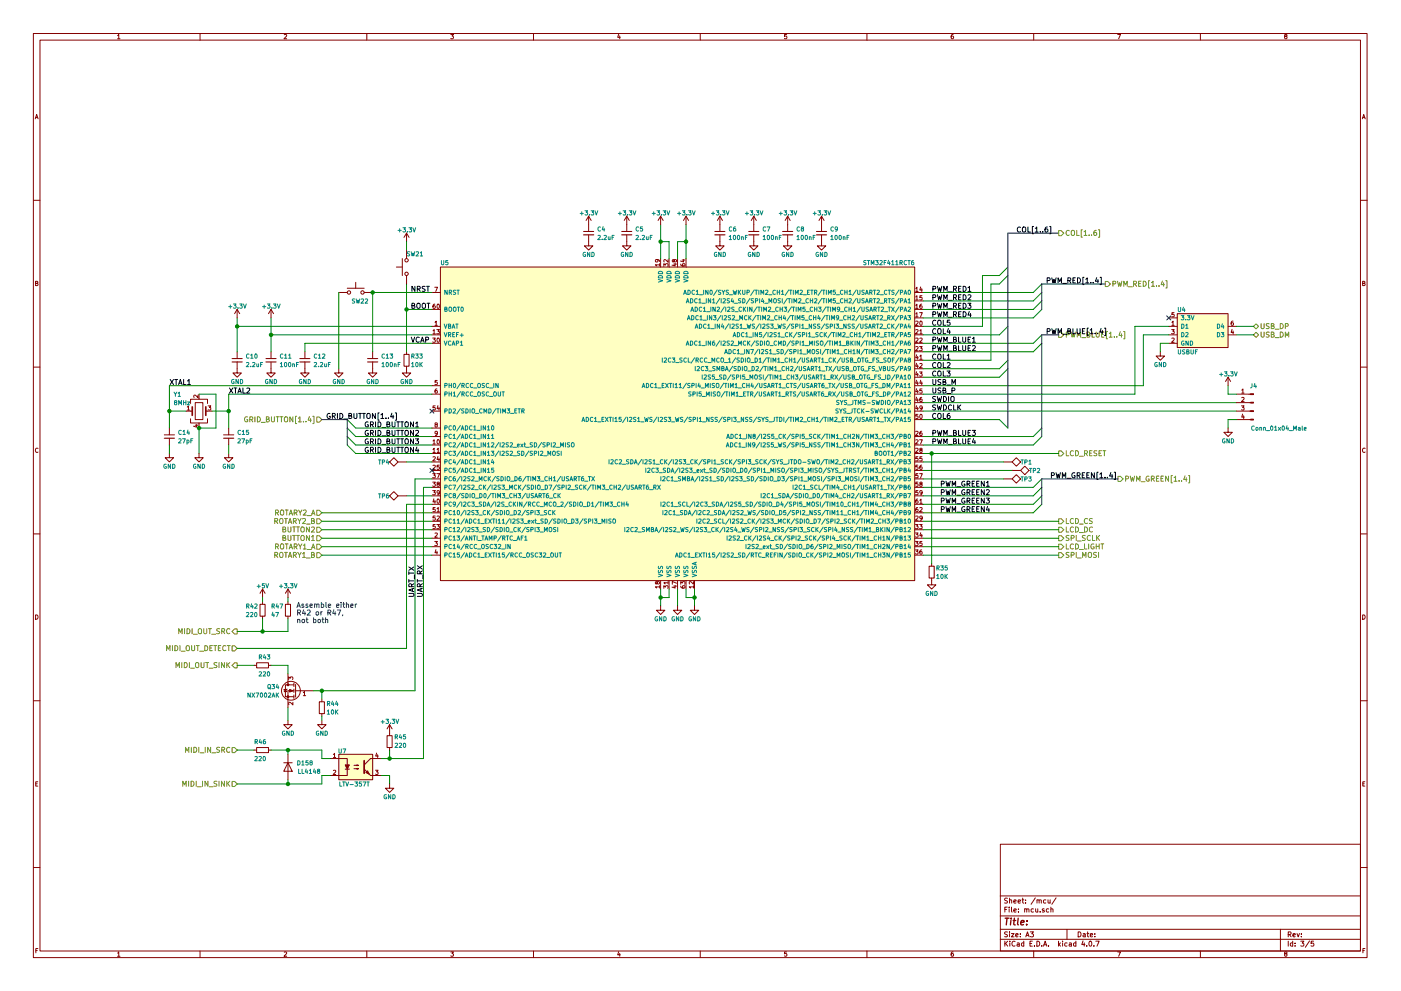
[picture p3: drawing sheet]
EESchema Schematic File Version 2
LIBS:power
LIBS:device
LIBS:switches
LIBS:relays
LIBS:motors
LIBS:transistors
LIBS:conn
LIBS:linear
LIBS:regul
LIBS:74xx
LIBS:cmos4000
LIBS:adc-dac
LIBS:memory
LIBS:xilinx
LIBS:microcontrollers
LIBS:diode
LIBS:dsp
LIBS:microchip
LIBS:analog_switches
LIBS:motorola
LIBS:texas
LIBS:intel
LIBS:audio
LIBS:interface
LIBS:digital-audio
LIBS:philips
LIBS:display
LIBS:cypress
LIBS:siliconi
LIBS:opto
LIBS:atmel
LIBS:contrib
LIBS:valves
LIBS:stm32
LIBS:ESD_Protection
LIBS:project_library
LIBS:midi_grid-cache
EELAYER 25 0
EELAYER END
$Descr A3 16535 11693
encoding utf-8
Sheet 3 5
Title ""
Date ""
Rev ""
Comp ""
Comment1 ""
Comment2 ""
Comment3 ""
Comment4 ""
$EndDescr
$Comp
L STM32F411RETx U5
U 1 1
P 8000 5050
F 0 "U5" H 5200 6975 50  0000 L BNN
F 1 "STM32F411RCT6" H 10800 6975 50  0000 R BNN
F 2 "Housings_QFP:LQFP-64_10x10mm_Pitch0.5mm" H 10800 6925 50  0001 R TNN
F 3 "" H 8000 5050 50  0001 C CNN
	1    8000 5050
	1    0    0    -1  
$EndComp
Text Label 11000 3450 0    60   ~ 0
PWM_RED1
Text Label 11000 3550 0    60   ~ 0
PWM_RED2
Text Label 11000 3650 0    60   ~ 0
PWM_RED3
Text Label 11000 3750 0    60   ~ 0
PWM_RED4
Entry Wire Line
	12200 3450 12300 3350
Entry Wire Line
	12200 3550 12300 3450
Entry Wire Line
	12200 3650 12300 3550
Entry Wire Line
	12200 3750 12300 3650
Text HLabel 13050 3350 2    60   Output ~ 0
PWM_RED[1..4]
Text Label 11100 5750 0    60   ~ 0
PWM_GREEN1
Text Label 11100 5850 0    60   ~ 0
PWM_GREEN2
Text Label 11100 5950 0    60   ~ 0
PWM_GREEN3
Text Label 11100 6050 0    60   ~ 0
PWM_GREEN4
Entry Wire Line
	12200 4050 12300 3950
Entry Wire Line
	12200 4150 12300 4050
Entry Wire Line
	12200 5150 12300 5050
Entry Wire Line
	12200 5250 12300 5150
Text HLabel 13200 5650 2    60   Output ~ 0
PWM_GREEN[1..4]
Text Label 11000 4050 0    60   ~ 0
PWM_BLUE1
Text Label 11000 4150 0    60   ~ 0
PWM_BLUE2
Text Label 11000 5150 0    60   ~ 0
PWM_BLUE3
Text Label 11000 5250 0    60   ~ 0
PWM_BLUE4
Entry Wire Line
	12200 5750 12300 5650
Entry Wire Line
	12200 5850 12300 5750
Entry Wire Line
	12200 5950 12300 5850
Entry Wire Line
	12200 6050 12300 5950
Text HLabel 12500 3950 2    60   Output ~ 0
PWM_BLUE[1..4]
Wire Wire Line
	10900 3450 12200 3450
Wire Wire Line
	10900 3550 12200 3550
Wire Wire Line
	10900 3650 12200 3650
Wire Wire Line
	10900 3750 12200 3750
Wire Bus Line
	12300 3350 13050 3350
Wire Bus Line
	12300 3350 12300 3650
Wire Wire Line
	10900 4050 12200 4050
Wire Wire Line
	10900 4150 12200 4150
Wire Bus Line
	12300 3950 12500 3950
Wire Bus Line
	12300 3950 12300 5150
Wire Wire Line
	10900 5150 12200 5150
Wire Wire Line
	10900 5250 12200 5250
Wire Wire Line
	10900 5750 12200 5750
Wire Wire Line
	10900 5850 12200 5850
Wire Wire Line
	10900 5950 12200 5950
Wire Wire Line
	10900 6050 12200 6050
Wire Bus Line
	12300 5650 13200 5650
Wire Bus Line
	12300 5650 12300 5950
Wire Wire Line
	7800 6950 7800 7150
Wire Wire Line
	7800 7050 7900 7050
Wire Wire Line
	7900 7050 7900 6950
Connection ~ 7800 7050
Wire Wire Line
	8000 6950 8000 7150
Wire Wire Line
	8100 6950 8100 7050
Wire Wire Line
	8200 6950 8200 7150
Wire Wire Line
	8100 7050 8200 7050
Connection ~ 8200 7050
$Comp
L GND #PWR082
U 1 1
P 8000 7150
F 0 "#PWR082" H 8000 6900 50  0001 C CNN
F 1 "GND" H 8000 7000 50  0000 C CNN
F 2 "" H 8000 7150 50  0001 C CNN
F 3 "" H 8000 7150 50  0001 C CNN
	1    8000 7150
	1    0    0    -1  
$EndComp
$Comp
L GND #PWR083
U 1 1
P 8200 7150
F 0 "#PWR083" H 8200 6900 50  0001 C CNN
F 1 "GND" H 8200 7000 50  0000 C CNN
F 2 "" H 8200 7150 50  0001 C CNN
F 3 "" H 8200 7150 50  0001 C CNN
	1    8200 7150
	1    0    0    -1  
$EndComp
$Comp
L GND #PWR084
U 1 1
P 7800 7150
F 0 "#PWR084" H 7800 6900 50  0001 C CNN
F 1 "GND" H 7800 7000 50  0000 C CNN
F 2 "" H 7800 7150 50  0001 C CNN
F 3 "" H 7800 7150 50  0001 C CNN
	1    7800 7150
	1    0    0    -1  
$EndComp
Wire Wire Line
	8100 2650 8100 3050
Wire Wire Line
	8100 2850 8000 2850
Wire Wire Line
	8000 2850 8000 3050
Connection ~ 8100 2850
Wire Wire Line
	7800 2650 7800 3050
Wire Wire Line
	7900 3050 7900 2850
Wire Wire Line
	7900 2850 7800 2850
Connection ~ 7800 2850
$Comp
L +3.3V #PWR085
U 1 1
P 7800 2650
F 0 "#PWR085" H 7800 2500 50  0001 C CNN
F 1 "+3.3V" H 7800 2790 50  0000 C CNN
F 2 "" H 7800 2650 50  0001 C CNN
F 3 "" H 7800 2650 50  0001 C CNN
	1    7800 2650
	1    0    0    -1  
$EndComp
$Comp
L +3.3V #PWR086
U 1 1
P 8100 2650
F 0 "#PWR086" H 8100 2500 50  0001 C CNN
F 1 "+3.3V" H 8100 2790 50  0000 C CNN
F 2 "" H 8100 2650 50  0001 C CNN
F 3 "" H 8100 2650 50  0001 C CNN
	1    8100 2650
	1    0    0    -1  
$EndComp
Wire Wire Line
	10900 4750 14600 4750
Wire Wire Line
	10900 4850 14600 4850
Text Label 11000 4750 0    60   ~ 0
SWDIO
Text Label 11000 4850 0    60   ~ 0
SWDCLK
$Comp
L Conn_01x04_Male J4
U 1 1
P 14800 4750
F 0 "J4" H 14800 4950 50  0000 C CNN
F 1 "Conn_01x04_Male" H 14500 4450 50  0000 C CNN
F 2 "Connectors_Molex:Molex_KK-6410-04_04x2.54mm_Straight" H 14800 4750 50  0001 C CNN
F 3 "" H 14800 4750 50  0001 C CNN
	1    14800 4750
	-1   0    0    -1  
$EndComp
$Comp
L +3.3V #PWR087
U 1 1
P 14500 4550
F 0 "#PWR087" H 14500 4400 50  0001 C CNN
F 1 "+3.3V" H 14500 4690 50  0000 C CNN
F 2 "" H 14500 4550 50  0001 C CNN
F 3 "" H 14500 4550 50  0001 C CNN
	1    14500 4550
	1    0    0    -1  
$EndComp
$Comp
L GND #PWR088
U 1 1
P 14500 5050
F 0 "#PWR088" H 14500 4800 50  0001 C CNN
F 1 "GND" H 14500 4900 50  0000 C CNN
F 2 "" H 14500 5050 50  0001 C CNN
F 3 "" H 14500 5050 50  0001 C CNN
	1    14500 5050
	1    0    0    -1  
$EndComp
Wire Wire Line
	14600 4950 14500 4950
Wire Wire Line
	14500 4950 14500 5050
Wire Wire Line
	14600 4650 14500 4650
Wire Wire Line
	14500 4650 14500 4550
Text Label 4300 5050 0    60   ~ 0
GRID_BUTTON1
Text Label 4300 5150 0    60   ~ 0
GRID_BUTTON2
Text Label 4300 5250 0    60   ~ 0
GRID_BUTTON3
Text Label 4300 5350 0    60   ~ 0
GRID_BUTTON4
Entry Wire Line
	4200 5050 4100 4950
Entry Wire Line
	4200 5150 4100 5050
Entry Wire Line
	4200 5250 4100 5150
Entry Wire Line
	4200 5350 4100 5250
Text HLabel 3800 4950 0    60   Input ~ 0
GRID_BUTTON[1..4]
Wire Wire Line
	5100 5050 4200 5050
Wire Wire Line
	5100 5150 4200 5150
Wire Wire Line
	5100 5250 4200 5250
Wire Wire Line
	5100 5350 4200 5350
Wire Bus Line
	4100 4950 3800 4950
Wire Bus Line
	4100 4950 4100 5250
Wire Wire Line
	13400 4650 10900 4650
Wire Wire Line
	13500 4550 10900 4550
Wire Wire Line
	13500 3950 13500 4550
Wire Wire Line
	13400 3850 13400 4650
Text HLabel 14800 3850 2    60   BiDi ~ 0
USB_DP
Text HLabel 14800 3950 2    60   BiDi ~ 0
USB_DM
Text Label 11000 4250 0    60   ~ 0
COL1
Text Label 11000 4350 0    60   ~ 0
COL2
Text Label 11000 4450 0    60   ~ 0
COL3
Text Label 11000 3950 0    60   ~ 0
COL4
Text Label 11000 3850 0    60   ~ 0
COL5
Text Label 11000 4950 0    60   ~ 0
COL6
$Comp
L USBUF U4
U 1 1
P 14200 3850
F 0 "U4" H 13950 4050 50  0000 C CNN
F 1 "USBUF" H 13900 3550 50  0000 L CNN
F 2 "TO_SOT_Packages_SMD:SOT-363_SC-70-6" H 14200 3500 50  0001 C CNN
F 3 "" H 14200 3850 50  0001 C CNN
	1    14200 3850
	1    0    0    -1  
$EndComp
Wire Wire Line
	13500 3950 13800 3950
Wire Wire Line
	13800 3850 13400 3850
$Comp
L GND #PWR089
U 1 1
P 13700 4150
F 0 "#PWR089" H 13700 3900 50  0001 C CNN
F 1 "GND" H 13700 4000 50  0000 C CNN
F 2 "" H 13700 4150 50  0001 C CNN
F 3 "" H 13700 4150 50  0001 C CNN
	1    13700 4150
	1    0    0    -1  
$EndComp
Wire Wire Line
	13800 4050 13700 4050
Wire Wire Line
	13700 4050 13700 4150
Wire Wire Line
	14800 3850 14600 3850
Wire Wire Line
	14600 3950 14800 3950
Text HLabel 3800 6350 0    60   Input ~ 0
BUTTON1
Text HLabel 3800 6250 0    60   Input ~ 0
BUTTON2
Text HLabel 3800 6450 0    60   Input ~ 0
ROTARY1_A
Text HLabel 3800 6550 0    60   Input ~ 0
ROTARY1_B
Text HLabel 3800 6050 0    60   Input ~ 0
ROTARY2_A
Text HLabel 3800 6150 0    60   Input ~ 0
ROTARY2_B
Wire Wire Line
	3800 6250 5100 6250
Wire Wire Line
	3800 6350 5100 6350
Wire Wire Line
	5100 6050 3800 6050
Wire Wire Line
	3800 6150 5100 6150
Wire Wire Line
	5100 6450 3800 6450
Wire Wire Line
	3800 6550 5100 6550
$Comp
L C_Small C6
U 1 1
P 8500 2750
F 0 "C6" H 8600 2800 50  0000 L CNN
F 1 "100nF" H 8600 2700 50  0000 L CNN
F 2 "Capacitors_SMD:C_0603" H 8500 2750 50  0001 C CNN
F 3 "" H 8500 2750 50  0001 C CNN
	1    8500 2750
	1    0    0    -1  
$EndComp
$Comp
L GND #PWR090
U 1 1
P 8500 2850
F 0 "#PWR090" H 8500 2600 50  0001 C CNN
F 1 "GND" H 8500 2700 50  0000 C CNN
F 2 "" H 8500 2850 50  0001 C CNN
F 3 "" H 8500 2850 50  0001 C CNN
	1    8500 2850
	1    0    0    -1  
$EndComp
$Comp
L +3.3V #PWR091
U 1 1
P 8500 2650
F 0 "#PWR091" H 8500 2500 50  0001 C CNN
F 1 "+3.3V" H 8500 2790 50  0000 C CNN
F 2 "" H 8500 2650 50  0001 C CNN
F 3 "" H 8500 2650 50  0001 C CNN
	1    8500 2650
	1    0    0    -1  
$EndComp
$Comp
L C_Small C7
U 1 1
P 8900 2750
F 0 "C7" H 9000 2800 50  0000 L CNN
F 1 "100nF" H 9000 2700 50  0000 L CNN
F 2 "Capacitors_SMD:C_0603" H 8900 2750 50  0001 C CNN
F 3 "" H 8900 2750 50  0001 C CNN
	1    8900 2750
	1    0    0    -1  
$EndComp
$Comp
L GND #PWR092
U 1 1
P 8900 2850
F 0 "#PWR092" H 8900 2600 50  0001 C CNN
F 1 "GND" H 8900 2700 50  0000 C CNN
F 2 "" H 8900 2850 50  0001 C CNN
F 3 "" H 8900 2850 50  0001 C CNN
	1    8900 2850
	1    0    0    -1  
$EndComp
$Comp
L +3.3V #PWR093
U 1 1
P 8900 2650
F 0 "#PWR093" H 8900 2500 50  0001 C CNN
F 1 "+3.3V" H 8900 2790 50  0000 C CNN
F 2 "" H 8900 2650 50  0001 C CNN
F 3 "" H 8900 2650 50  0001 C CNN
	1    8900 2650
	1    0    0    -1  
$EndComp
$Comp
L C_Small C8
U 1 1
P 9300 2750
F 0 "C8" H 9400 2800 50  0000 L CNN
F 1 "100nF" H 9400 2700 50  0000 L CNN
F 2 "Capacitors_SMD:C_0603" H 9300 2750 50  0001 C CNN
F 3 "" H 9300 2750 50  0001 C CNN
	1    9300 2750
	1    0    0    -1  
$EndComp
$Comp
L GND #PWR094
U 1 1
P 9300 2850
F 0 "#PWR094" H 9300 2600 50  0001 C CNN
F 1 "GND" H 9300 2700 50  0000 C CNN
F 2 "" H 9300 2850 50  0001 C CNN
F 3 "" H 9300 2850 50  0001 C CNN
	1    9300 2850
	1    0    0    -1  
$EndComp
$Comp
L +3.3V #PWR095
U 1 1
P 9300 2650
F 0 "#PWR095" H 9300 2500 50  0001 C CNN
F 1 "+3.3V" H 9300 2790 50  0000 C CNN
F 2 "" H 9300 2650 50  0001 C CNN
F 3 "" H 9300 2650 50  0001 C CNN
	1    9300 2650
	1    0    0    -1  
$EndComp
$Comp
L C_Small C9
U 1 1
P 9700 2750
F 0 "C9" H 9800 2800 50  0000 L CNN
F 1 "100nF" H 9800 2700 50  0000 L CNN
F 2 "Capacitors_SMD:C_0603" H 9700 2750 50  0001 C CNN
F 3 "" H 9700 2750 50  0001 C CNN
	1    9700 2750
	1    0    0    -1  
$EndComp
$Comp
L GND #PWR096
U 1 1
P 9700 2850
F 0 "#PWR096" H 9700 2600 50  0001 C CNN
F 1 "GND" H 9700 2700 50  0000 C CNN
F 2 "" H 9700 2850 50  0001 C CNN
F 3 "" H 9700 2850 50  0001 C CNN
	1    9700 2850
	1    0    0    -1  
$EndComp
$Comp
L +3.3V #PWR097
U 1 1
P 9700 2650
F 0 "#PWR097" H 9700 2500 50  0001 C CNN
F 1 "+3.3V" H 9700 2790 50  0000 C CNN
F 2 "" H 9700 2650 50  0001 C CNN
F 3 "" H 9700 2650 50  0001 C CNN
	1    9700 2650
	1    0    0    -1  
$EndComp
Text HLabel 12500 6550 2    60   Output ~ 0
SPI_MOSI
Text HLabel 12500 6350 2    60   Output ~ 0
SPI_SCLK
Text HLabel 12500 6450 2    60   Output ~ 0
LCD_LIGHT
Text HLabel 12500 6250 2    60   Output ~ 0
LCD_DC
Text HLabel 12500 6150 2    60   Output ~ 0
LCD_CS
Text HLabel 12500 5350 2    60   Output ~ 0
LCD_RESET
Wire Wire Line
	10900 3950 11800 3950
Wire Wire Line
	10900 4250 11700 4250
Wire Wire Line
	10900 4350 11800 4350
Wire Wire Line
	10900 4450 11800 4450
Entry Wire Line
	11800 3950 11900 3850
Wire Wire Line
	11600 3850 11600 3250
Wire Wire Line
	11600 3250 11800 3250
Wire Wire Line
	10900 3850 11600 3850
Entry Wire Line
	11800 3250 11900 3150
Wire Wire Line
	11700 4250 11700 3350
Wire Wire Line
	11700 3350 11800 3350
Entry Wire Line
	11800 3350 11900 3250
Entry Wire Line
	11800 4350 11900 4250
Entry Wire Line
	11800 4450 11900 4350
Wire Bus Line
	11900 2750 11900 5050
Wire Bus Line
	11900 2750 12500 2750
Entry Wire Line
	11800 4950 11900 5050
Wire Wire Line
	10900 4950 11800 4950
Text HLabel 12500 2750 2    60   Output ~ 0
COL[1..6]
Wire Wire Line
	12500 6150 10900 6150
Wire Wire Line
	10900 6250 12500 6250
Wire Wire Line
	10900 6350 12500 6350
Wire Wire Line
	10900 6450 12500 6450
Wire Wire Line
	10900 6550 12500 6550
$Comp
L C_Small C12
U 1 1
P 3600 4250
F 0 "C12" H 3700 4300 50  0000 L CNN
F 1 "2.2uF" H 3700 4200 50  0000 L CNN
F 2 "Capacitors_SMD:C_0603" H 3600 4250 50  0001 C CNN
F 3 "" H 3600 4250 50  0001 C CNN
	1    3600 4250
	1    0    0    -1  
$EndComp
$Comp
L C_Small C10
U 1 1
P 2800 4250
F 0 "C10" H 2900 4300 50  0000 L CNN
F 1 "2.2uF" H 2900 4200 50  0000 L CNN
F 2 "Capacitors_SMD:C_0603" H 2800 4250 50  0001 C CNN
F 3 "" H 2800 4250 50  0001 C CNN
	1    2800 4250
	1    0    0    -1  
$EndComp
$Comp
L C_Small C11
U 1 1
P 3200 4250
F 0 "C11" H 3300 4300 50  0000 L CNN
F 1 "100nF" H 3300 4200 50  0000 L CNN
F 2 "Capacitors_SMD:C_0603" H 3200 4250 50  0001 C CNN
F 3 "" H 3200 4250 50  0001 C CNN
	1    3200 4250
	1    0    0    -1  
$EndComp
Wire Wire Line
	2000 4550 5100 4550
Wire Wire Line
	5100 4650 2700 4650
$Comp
L GND #PWR098
U 1 1
P 3600 4350
F 0 "#PWR098" H 3600 4100 50  0001 C CNN
F 1 "GND" H 3600 4200 50  0000 C CNN
F 2 "" H 3600 4350 50  0001 C CNN
F 3 "" H 3600 4350 50  0001 C CNN
	1    3600 4350
	1    0    0    -1  
$EndComp
$Comp
L GND #PWR099
U 1 1
P 3200 4350
F 0 "#PWR099" H 3200 4100 50  0001 C CNN
F 1 "GND" H 3200 4200 50  0000 C CNN
F 2 "" H 3200 4350 50  0001 C CNN
F 3 "" H 3200 4350 50  0001 C CNN
	1    3200 4350
	1    0    0    -1  
$EndComp
$Comp
L GND #PWR0100
U 1 1
P 2800 4350
F 0 "#PWR0100" H 2800 4100 50  0001 C CNN
F 1 "GND" H 2800 4200 50  0000 C CNN
F 2 "" H 2800 4350 50  0001 C CNN
F 3 "" H 2800 4350 50  0001 C CNN
	1    2800 4350
	1    0    0    -1  
$EndComp
Wire Wire Line
	5100 4050 3600 4050
Wire Wire Line
	3600 4050 3600 4150
Wire Wire Line
	5100 3950 3200 3950
Wire Wire Line
	3200 3750 3200 4150
Wire Wire Line
	5100 3850 2800 3850
Wire Wire Line
	2800 3750 2800 4150
$Comp
L +3.3V #PWR0101
U 1 1
P 3200 3750
F 0 "#PWR0101" H 3200 3600 50  0001 C CNN
F 1 "+3.3V" H 3200 3890 50  0000 C CNN
F 2 "" H 3200 3750 50  0001 C CNN
F 3 "" H 3200 3750 50  0001 C CNN
	1    3200 3750
	1    0    0    -1  
$EndComp
$Comp
L +3.3V #PWR0102
U 1 1
P 2800 3750
F 0 "#PWR0102" H 2800 3600 50  0001 C CNN
F 1 "+3.3V" H 2800 3890 50  0000 C CNN
F 2 "" H 2800 3750 50  0001 C CNN
F 3 "" H 2800 3750 50  0001 C CNN
	1    2800 3750
	1    0    0    -1  
$EndComp
Connection ~ 3200 3950
Connection ~ 2800 3850
$Comp
L R_Small R33
U 1 1
P 4800 4250
F 0 "R33" H 4850 4300 50  0000 L CNN
F 1 "10K" H 4850 4200 50  0000 L CNN
F 2 "Resistors_SMD:R_0603" H 4800 4250 50  0001 C CNN
F 3 "" H 4800 4250 50  0001 C CNN
	1    4800 4250
	1    0    0    -1  
$EndComp
$Comp
L GND #PWR0103
U 1 1
P 4800 4350
F 0 "#PWR0103" H 4800 4100 50  0001 C CNN
F 1 "GND" H 4800 4200 50  0000 C CNN
F 2 "" H 4800 4350 50  0001 C CNN
F 3 "" H 4800 4350 50  0001 C CNN
	1    4800 4350
	1    0    0    -1  
$EndComp
Wire Wire Line
	5100 3650 4800 3650
Wire Wire Line
	4800 3350 4800 4150
$Comp
L SW_Push SW21
U 1 1
P 4800 3150
F 0 "SW21" V 4950 2950 50  0000 L CNN
F 1 "SW_Push" H 4800 3090 50  0001 C CNN
F 2 "Buttons_Switches_SMD:SW_SPST_PTS645" H 4800 3350 50  0001 C CNN
F 3 "" H 4800 3350 50  0001 C CNN
	1    4800 3150
	0    -1   -1   0   
$EndComp
$Comp
L SW_Push SW22
U 1 1
P 4200 3450
F 0 "SW22" H 4150 3350 50  0000 L CNN
F 1 "SW_Push" H 4200 3390 50  0001 C CNN
F 2 "Buttons_Switches_SMD:SW_SPST_PTS645" H 4200 3650 50  0001 C CNN
F 3 "" H 4200 3650 50  0001 C CNN
	1    4200 3450
	1    0    0    -1  
$EndComp
$Comp
L GND #PWR0104
U 1 1
P 4000 4350
F 0 "#PWR0104" H 4000 4100 50  0001 C CNN
F 1 "GND" H 4000 4200 50  0000 C CNN
F 2 "" H 4000 4350 50  0001 C CNN
F 3 "" H 4000 4350 50  0001 C CNN
	1    4000 4350
	1    0    0    -1  
$EndComp
Connection ~ 4800 3650
Wire Wire Line
	4400 3450 5100 3450
$Comp
L +3.3V #PWR0105
U 1 1
P 4800 2850
F 0 "#PWR0105" H 4800 2700 50  0001 C CNN
F 1 "+3.3V" H 4800 2990 50  0000 C CNN
F 2 "" H 4800 2850 50  0001 C CNN
F 3 "" H 4800 2850 50  0001 C CNN
	1    4800 2850
	1    0    0    -1  
$EndComp
Wire Wire Line
	4800 2850 4800 2950
$Comp
L C_Small C14
U 1 1
P 2000 5150
F 0 "C14" H 2100 5200 50  0000 L CNN
F 1 "27pF" H 2100 5100 50  0000 L CNN
F 2 "Capacitors_SMD:C_0603" H 2000 5150 50  0001 C CNN
F 3 "" H 2000 5150 50  0001 C CNN
	1    2000 5150
	1    0    0    -1  
$EndComp
$Comp
L C_Small C15
U 1 1
P 2700 5150
F 0 "C15" H 2800 5200 50  0000 L CNN
F 1 "27pF" H 2800 5100 50  0000 L CNN
F 2 "Capacitors_SMD:C_0603" H 2700 5150 50  0001 C CNN
F 3 "" H 2700 5150 50  0001 C CNN
	1    2700 5150
	1    0    0    -1  
$EndComp
Wire Wire Line
	2000 4550 2000 5050
Wire Wire Line
	2200 4850 2000 4850
Connection ~ 2000 4850
Wire Wire Line
	2500 4850 2700 4850
Wire Wire Line
	2700 4650 2700 5050
Connection ~ 2700 4850
$Comp
L GND #PWR0106
U 1 1
P 2700 5350
F 0 "#PWR0106" H 2700 5100 50  0001 C CNN
F 1 "GND" H 2700 5200 50  0000 C CNN
F 2 "" H 2700 5350 50  0001 C CNN
F 3 "" H 2700 5350 50  0001 C CNN
	1    2700 5350
	1    0    0    -1  
$EndComp
$Comp
L GND #PWR0107
U 1 1
P 2000 5350
F 0 "#PWR0107" H 2000 5100 50  0001 C CNN
F 1 "GND" H 2000 5200 50  0000 C CNN
F 2 "" H 2000 5350 50  0001 C CNN
F 3 "" H 2000 5350 50  0001 C CNN
	1    2000 5350
	1    0    0    -1  
$EndComp
Wire Wire Line
	2700 5250 2700 5350
Wire Wire Line
	2000 5250 2000 5350
$Comp
L C_Small C13
U 1 1
P 4400 4250
F 0 "C13" H 4500 4300 50  0000 L CNN
F 1 "100nF" H 4500 4200 50  0000 L CNN
F 2 "Capacitors_SMD:C_0603" H 4400 4250 50  0001 C CNN
F 3 "" H 4400 4250 50  0001 C CNN
	1    4400 4250
	1    0    0    -1  
$EndComp
$Comp
L GND #PWR0108
U 1 1
P 4400 4350
F 0 "#PWR0108" H 4400 4100 50  0001 C CNN
F 1 "GND" H 4400 4200 50  0000 C CNN
F 2 "" H 4400 4350 50  0001 C CNN
F 3 "" H 4400 4350 50  0001 C CNN
	1    4400 4350
	1    0    0    -1  
$EndComp
Connection ~ 4400 3450
$Comp
L C_Small C4
U 1 1
P 6950 2750
F 0 "C4" H 7050 2800 50  0000 L CNN
F 1 "2.2uF" H 7050 2700 50  0000 L CNN
F 2 "Capacitors_SMD:C_0603" H 6950 2750 50  0001 C CNN
F 3 "" H 6950 2750 50  0001 C CNN
	1    6950 2750
	1    0    0    -1  
$EndComp
$Comp
L +3.3V #PWR0109
U 1 1
P 6950 2650
F 0 "#PWR0109" H 6950 2500 50  0001 C CNN
F 1 "+3.3V" H 6950 2790 50  0000 C CNN
F 2 "" H 6950 2650 50  0001 C CNN
F 3 "" H 6950 2650 50  0001 C CNN
	1    6950 2650
	1    0    0    -1  
$EndComp
$Comp
L GND #PWR0110
U 1 1
P 6950 2850
F 0 "#PWR0110" H 6950 2600 50  0001 C CNN
F 1 "GND" H 6950 2700 50  0000 C CNN
F 2 "" H 6950 2850 50  0001 C CNN
F 3 "" H 6950 2850 50  0001 C CNN
	1    6950 2850
	1    0    0    -1  
$EndComp
$Comp
L C_Small C5
U 1 1
P 7400 2750
F 0 "C5" H 7500 2800 50  0000 L CNN
F 1 "2.2uF" H 7500 2700 50  0000 L CNN
F 2 "Capacitors_SMD:C_0603" H 7400 2750 50  0001 C CNN
F 3 "" H 7400 2750 50  0001 C CNN
	1    7400 2750
	1    0    0    -1  
$EndComp
$Comp
L +3.3V #PWR0111
U 1 1
P 7400 2650
F 0 "#PWR0111" H 7400 2500 50  0001 C CNN
F 1 "+3.3V" H 7400 2790 50  0000 C CNN
F 2 "" H 7400 2650 50  0001 C CNN
F 3 "" H 7400 2650 50  0001 C CNN
	1    7400 2650
	1    0    0    -1  
$EndComp
$Comp
L GND #PWR0112
U 1 1
P 7400 2850
F 0 "#PWR0112" H 7400 2600 50  0001 C CNN
F 1 "GND" H 7400 2700 50  0000 C CNN
F 2 "" H 7400 2850 50  0001 C CNN
F 3 "" H 7400 2850 50  0001 C CNN
	1    7400 2850
	1    0    0    -1  
$EndComp
Wire Wire Line
	4000 3450 4000 4350
Wire Wire Line
	4400 4150 4400 3450
NoConn ~ 13800 3750
Text HLabel 2800 8850 0    60   Input ~ 0
MIDI_IN_SRC
Text HLabel 2800 9250 0    60   Input ~ 0
MIDI_IN_SINK
Text HLabel 2800 7450 0    60   Output ~ 0
MIDI_OUT_SRC
Text HLabel 2800 7850 0    60   Output ~ 0
MIDI_OUT_SINK
$Comp
L R_Small R42
U 1 1
P 3100 7200
F 0 "R42" H 2900 7250 50  0000 L CNN
F 1 "220" H 2900 7150 50  0000 L CNN
F 2 "Resistors_SMD:R_0603" H 3100 7200 50  0001 C CNN
F 3 "" H 3100 7200 50  0001 C CNN
	1    3100 7200
	1    0    0    -1  
$EndComp
$Comp
L R_Small R43
U 1 1
P 3100 7850
F 0 "R43" V 3000 7800 50  0000 L CNN
F 1 "220" V 3200 7800 50  0000 L CNN
F 2 "Resistors_SMD:R_0603" H 3100 7850 50  0001 C CNN
F 3 "" H 3100 7850 50  0001 C CNN
	1    3100 7850
	0    1    1    0   
$EndComp
$Comp
L 2N7002 Q34
U 1 1
P 3500 8150
F 0 "Q34" H 3700 8200 50  0000 L CNN
F 1 "NX7002AK" H 3700 8100 50  0000 L CNN
F 2 "TO_SOT_Packages_SMD:SOT-23" H 3700 8075 50  0001 L CIN
F 3 "" H 3500 8150 50  0001 L CNN
	1    3500 8150
	-1   0    0    -1  
$EndComp
$Comp
L R_Small R44
U 1 1
P 3800 8350
F 0 "R44" H 3600 8400 50  0000 L CNN
F 1 "10K" H 3600 8300 50  0000 L CNN
F 2 "Resistors_SMD:R_0603" H 3800 8350 50  0001 C CNN
F 3 "" H 3800 8350 50  0001 C CNN
	1    3800 8350
	-1   0    0    -1  
$EndComp
$Comp
L GND #PWR0113
U 1 1
P 3400 8500
F 0 "#PWR0113" H 3400 8250 50  0001 C CNN
F 1 "GND" H 3400 8350 50  0000 C CNN
F 2 "" H 3400 8500 50  0001 C CNN
F 3 "" H 3400 8500 50  0001 C CNN
	1    3400 8500
	-1   0    0    -1  
$EndComp
$Comp
L GND #PWR0114
U 1 1
P 3800 8500
F 0 "#PWR0114" H 3800 8250 50  0001 C CNN
F 1 "GND" H 3800 8350 50  0000 C CNN
F 2 "" H 3800 8500 50  0001 C CNN
F 3 "" H 3800 8500 50  0001 C CNN
	1    3800 8500
	-1   0    0    -1  
$EndComp
Wire Wire Line
	3700 8150 4900 8150
Wire Wire Line
	3800 8150 3800 8250
Wire Wire Line
	3800 8450 3800 8500
Wire Wire Line
	3400 8350 3400 8500
Connection ~ 3800 8150
Wire Wire Line
	3200 7850 3400 7850
Wire Wire Line
	3400 7850 3400 7950
Wire Wire Line
	2800 7450 3400 7450
Wire Wire Line
	2800 7850 3000 7850
$Comp
L +5V #PWR0115
U 1 1
P 3100 7050
F 0 "#PWR0115" H 3100 6900 50  0001 C CNN
F 1 "+5V" H 3100 7190 50  0000 C CNN
F 2 "" H 3100 7050 50  0001 C CNN
F 3 "" H 3100 7050 50  0001 C CNN
	1    3100 7050
	1    0    0    -1  
$EndComp
$Comp
L LL4148 D158
U 1 1
P 3400 9050
F 0 "D158" V 3350 9250 50  0000 C CNN
F 1 "LL4148" V 3450 9300 50  0000 C CNN
F 2 "Diodes_SMD:D_MiniMELF" H 3400 8875 50  0001 C CNN
F 3 "" H 3400 9050 50  0001 C CNN
	1    3400 9050
	0    1    1    0   
$EndComp
$Comp
L LTV-357T U7
U 1 1
P 4200 9050
F 0 "U7" H 3990 9240 50  0000 L CNN
F 1 "LTV-357T" H 4000 8850 50  0000 L CNN
F 2 "ProjectLib:DIP4-smd" H 4000 8850 50  0001 L CIN
F 3 "" H 4200 9050 50  0001 L CNN
	1    4200 9050
	1    0    0    -1  
$EndComp
$Comp
L R_Small R46
U 1 1
P 3100 8850
F 0 "R46" V 3000 8750 50  0000 L CNN
F 1 "220" V 3200 8750 50  0000 L CNN
F 2 "Resistors_SMD:R_0603" H 3100 8850 50  0001 C CNN
F 3 "" H 3100 8850 50  0001 C CNN
	1    3100 8850
	0    1    1    0   
$EndComp
Wire Wire Line
	3200 8850 3800 8850
Wire Wire Line
	3400 8850 3400 8900
Wire Wire Line
	3900 8950 3800 8950
Wire Wire Line
	3800 8950 3800 8850
Connection ~ 3400 8850
Wire Wire Line
	3900 9150 3800 9150
Wire Wire Line
	3800 9150 3800 9250
Wire Wire Line
	3800 9250 2800 9250
Wire Wire Line
	3400 9200 3400 9250
Connection ~ 3400 9250
Wire Wire Line
	4500 8950 5000 8950
Wire Wire Line
	4600 8950 4600 8850
Wire Wire Line
	4500 9150 4600 9150
Wire Wire Line
	4600 9150 4600 9250
$Comp
L GND #PWR0116
U 1 1
P 4600 9250
F 0 "#PWR0116" H 4600 9000 50  0001 C CNN
F 1 "GND" H 4600 9100 50  0000 C CNN
F 2 "" H 4600 9250 50  0001 C CNN
F 3 "" H 4600 9250 50  0001 C CNN
	1    4600 9250
	-1   0    0    -1  
$EndComp
$Comp
L R_Small R45
U 1 1
P 4600 8750
F 0 "R45" H 4400 8700 50  0000 L CNN
F 1 "220" H 4400 8800 50  0000 L CNN
F 2 "Resistors_SMD:R_0603" H 4600 8750 50  0001 C CNN
F 3 "" H 4600 8750 50  0001 C CNN
	1    4600 8750
	-1   0    0    1   
$EndComp
$Comp
L +3.3V #PWR0117
U 1 1
P 4600 8650
F 0 "#PWR0117" H 4600 8500 50  0001 C CNN
F 1 "+3.3V" H 4600 8790 50  0000 C CNN
F 2 "" H 4600 8650 50  0001 C CNN
F 3 "" H 4600 8650 50  0001 C CNN
	1    4600 8650
	1    0    0    -1  
$EndComp
Connection ~ 4600 8950
Wire Wire Line
	3000 8850 2800 8850
Wire Wire Line
	5000 8950 5000 5750
Wire Wire Line
	4900 8150 4900 5650
Wire Wire Line
	5000 5750 5100 5750
Wire Wire Line
	4900 5650 5100 5650
Wire Wire Line
	3100 7050 3100 7100
Wire Wire Line
	3100 7300 3100 7450
$Comp
L R_Small R47
U 1 1
P 3400 7200
F 0 "R47" H 3200 7250 50  0000 L CNN
F 1 "47" H 3200 7150 50  0000 L CNN
F 2 "Resistors_SMD:R_0603" H 3400 7200 50  0001 C CNN
F 3 "" H 3400 7200 50  0001 C CNN
	1    3400 7200
	1    0    0    -1  
$EndComp
Wire Wire Line
	3400 7050 3400 7100
Wire Wire Line
	3400 7450 3400 7300
Connection ~ 3100 7450
$Comp
L +3.3V #PWR0118
U 1 1
P 3400 7050
F 0 "#PWR0118" H 3400 6900 50  0001 C CNN
F 1 "+3.3V" H 3400 7190 50  0000 C CNN
F 2 "" H 3400 7050 50  0001 C CNN
F 3 "" H 3400 7050 50  0001 C CNN
	1    3400 7050
	1    0    0    -1  
$EndComp
Text Notes 3500 7350 0    60   ~ 0
Assemble either\nR42 or R47,\nnot both
Text Label 12000 2750 0    60   ~ 0
COL[1..6]
Text Label 12350 3350 0    60   ~ 0
PWM_RED[1..4]
Text Label 12400 5650 0    60   ~ 0
PWM_GREEN[1..4]
Text Label 12350 3950 0    60   ~ 0
PWM_BLUE[1..4]
Text Label 3850 4950 0    60   ~ 0
GRID_BUTTON[1..4]
Text HLabel 2800 7650 0    60   Input ~ 0
MIDI_OUT_DETECT
Wire Wire Line
	2800 7650 4800 7650
Wire Wire Line
	4800 7650 4800 5950
Wire Wire Line
	4800 5950 5100 5950
Text Label 11000 4550 0    60   ~ 0
USB_M
Text Label 11000 4650 0    60   ~ 0
USB_P
Text Label 4850 3450 0    60   ~ 0
NRST
Text Label 4850 3650 0    60   ~ 0
BOOT
Text Label 4850 4050 0    60   ~ 0
VCAP
Text Label 2000 4550 0    60   ~ 0
XTAL1
Text Label 2700 4650 0    60   ~ 0
XTAL2
Text Label 4900 7050 1    60   ~ 0
UART_TX
Text Label 5000 7050 1    60   ~ 0
UART_RX
$Comp
L TEST TP1
U 1 1
P 11850 5450
F 0 "TP1" V 11850 5650 50  0000 L CNN
F 1 "TEST" V 11800 5900 50  0001 L CNN
F 2 "Connectors_TestPoints:Test_Point_Pad_d3.0mm" H 11850 5450 50  0001 C CNN
F 3 "" H 11850 5450 50  0001 C CNN
	1    11850 5450
	0    1    1    0   
$EndComp
$Comp
L TEST TP2
U 1 1
P 11950 5550
F 0 "TP2" V 11950 5750 50  0000 L CNN
F 1 "TEST" V 11900 6000 50  0001 L CNN
F 2 "Connectors_TestPoints:Test_Point_Pad_d3.0mm" H 11950 5550 50  0001 C CNN
F 3 "" H 11950 5550 50  0001 C CNN
	1    11950 5550
	0    1    1    0   
$EndComp
$Comp
L TEST TP3
U 1 1
P 11850 5650
F 0 "TP3" V 11850 5850 50  0000 L CNN
F 1 "TEST" V 11800 6100 50  0001 L CNN
F 2 "Connectors_TestPoints:Test_Point_Pad_d3.0mm" H 11850 5650 50  0001 C CNN
F 3 "" H 11850 5650 50  0001 C CNN
	1    11850 5650
	0    1    1    0   
$EndComp
Wire Wire Line
	11850 5450 10900 5450
Wire Wire Line
	11950 5550 10900 5550
Wire Wire Line
	11850 5650 10900 5650
$Comp
L TEST TP4
U 1 1
P 4800 5450
F 0 "TP4" V 4800 5650 50  0000 L CNN
F 1 "TEST" V 4750 5900 50  0001 L CNN
F 2 "Connectors_TestPoints:Test_Point_Pad_d3.0mm" H 4800 5450 50  0001 C CNN
F 3 "" H 4800 5450 50  0001 C CNN
	1    4800 5450
	0    -1   1    0   
$EndComp
Wire Wire Line
	5100 5450 4800 5450
NoConn ~ 5100 4850
$Comp
L Crystal_GND24 Y1
U 1 1
P 2350 4850
F 0 "Y1" H 2050 5050 50  0000 L CNN
F 1 "8MHz" H 2050 4950 50  0000 L CNN
F 2 "Oscillators:Oscillator_SMD_EuroQuartz_XO53-4pin_5.0x3.2mm_HandSoldering" H 2350 4850 50  0001 C CNN
F 3 "" H 2350 4850 50  0001 C CNN
	1    2350 4850
	1    0    0    -1  
$EndComp
Wire Wire Line
	2350 4650 2550 4650
Wire Wire Line
	2550 4650 2550 5050
Wire Wire Line
	2550 5050 2350 5050
Wire Wire Line
	2350 5050 2350 5350
$Comp
L GND #PWR0119
U 1 1
P 2350 5350
F 0 "#PWR0119" H 2350 5100 50  0001 C CNN
F 1 "GND" H 2350 5200 50  0000 C CNN
F 2 "" H 2350 5350 50  0001 C CNN
F 3 "" H 2350 5350 50  0001 C CNN
	1    2350 5350
	1    0    0    -1  
$EndComp
Connection ~ 2350 5050
$Comp
L R_Small R35
U 1 1
P 11000 6750
F 0 "R35" H 11050 6800 50  0000 L CNN
F 1 "10K" H 11050 6700 50  0000 L CNN
F 2 "Resistors_SMD:R_0603" H 11000 6750 50  0001 C CNN
F 3 "" H 11000 6750 50  0001 C CNN
	1    11000 6750
	1    0    0    -1  
$EndComp
$Comp
L GND #PWR0120
U 1 1
P 11000 6850
F 0 "#PWR0120" H 11000 6600 50  0001 C CNN
F 1 "GND" H 11000 6700 50  0000 C CNN
F 2 "" H 11000 6850 50  0001 C CNN
F 3 "" H 11000 6850 50  0001 C CNN
	1    11000 6850
	1    0    0    -1  
$EndComp
Wire Wire Line
	11000 6650 11000 5350
Wire Wire Line
	10900 5350 12500 5350
Connection ~ 11000 5350
Wire Wire Line
	5100 5850 4800 5850
$Comp
L TEST TP6
U 1 1
P 4800 5850
F 0 "TP6" V 4800 6050 50  0000 L CNN
F 1 "TEST" V 4750 6300 50  0001 L CNN
F 2 "Connectors_TestPoints:Test_Point_Pad_d3.0mm" H 4800 5850 50  0001 C CNN
F 3 "" H 4800 5850 50  0001 C CNN
	1    4800 5850
	0    -1   1    0   
$EndComp
NoConn ~ 5100 5550
$EndSCHEMATC
